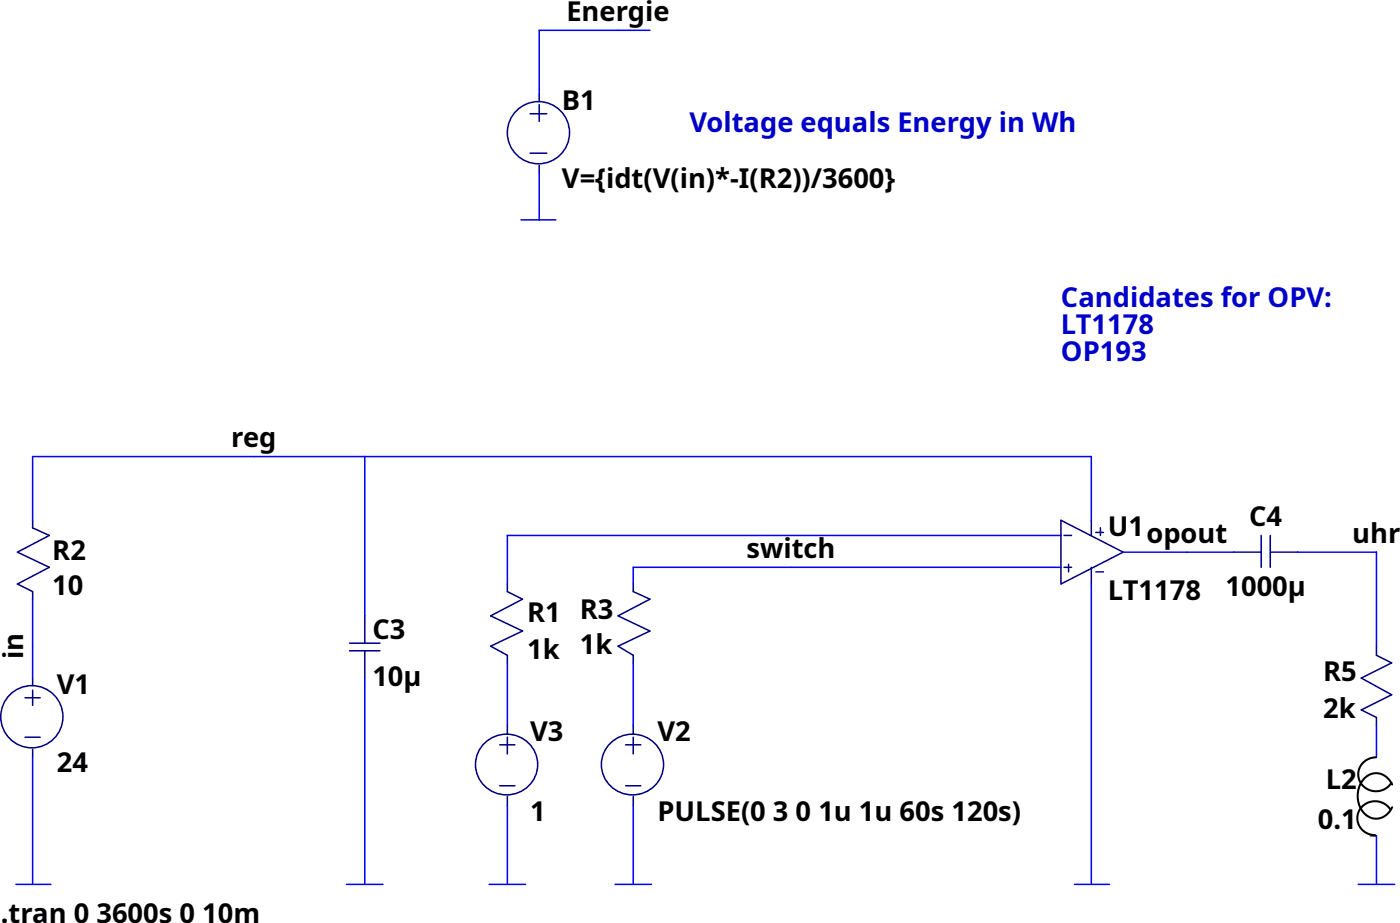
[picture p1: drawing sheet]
<svg xmlns="http://www.w3.org/2000/svg" width="244mm" height="161mm" viewBox="0 0 244 161" stroke-linecap="round" stroke-linejoin="round" font-family="sans-serif">
<g fill="none" stroke="#00007f" stroke-width=".26">
<path d="M92.5 19.8h2.9M94.1 16.4v1.3M94.1 18.3v2.9M92.5 26.7h2.9M94.1 28.8v1.4M5.7 90.8v1.3l2.9 1.3-5.6 3 5.6 2.6-5.6 2.9 2.7 1.3v1.4M185.2 90.8l10.8 5.6-10.8 5.5zM185.7 93.4h1.3M185.7 99h1.3M186.5 98.5v1.3M190.5 90.8v2.6M190.5 99v2.9"/>
<path d="M191.3 92.9h1.3M191.3 99.8h1.3M192.1 92.1v1.3M215.4 96.4h4.7M220.1 93.4v5.6M221.7 96.4h4.8M221.7 93.4v5.6M5.7 118.3v1.4M61 112.2h5.3M61 113.6h5.3M63.7 107.5v4.7M63.7 113.6v4.7"/>
<path d="M88.6 101.9v1.3l2.6 1.4-5.6 2.9 5.6 2.6-5.6 2.7 3 1.6v1.3M110.5 101.9v1.3l2.9 1.4-5.5 2.9 5.5 2.6-5.5 2.7 2.6 1.6v1.3M240.3 112.8v1.6l2.6 1.3-5.3 2.6 5.3 2.9-5.3 2.7 2.7 1.3v1.3M4.4 121.8h2.6M4.4 128.7h2.6M5.7 120.5v2.6M5.7 130.8v1.3M84.6 129.7a5.4 5.4 0 0 1 7.8 .2 5.4 5.4 0 0 1-.8 7.8 5.4 5.4 0 0 1-7.2-.7 5.4 5.4 0 0 1 .2-7.3zM87.2 130h2.7M87.2 137.1h2.7M88.6 126.5v1.6M88.6 128.7v2.9"/>
<path d="M88.6 139v1.6M106.6 129.7a5.4 5.4 0 0 1 7.8 .2 5.4 5.4 0 0 1-.8 7.8 5.4 5.4 0 0 1-7.2-.7 5.4 5.4 0 0 1 .2-7.3zM109.2 130h2.7M109.2 137.1h2.7M110.5 126.5v1.6M110.5 128.7v2.9M110.5 139v1.6M239.2 145.9h1.1"/>
<circle cx="94" cy="23.2" r="5.4"/>
<circle cx="5.6" cy="125.1" r="5.4"/>
</g>
<g fill="none" stroke="#00f" stroke-width=".26">
<path d="M113.4 5.3h-19.3v11.1M90.9 38.4h6.1M94.1 30.2v8.2M63.7 79.7v27.8M5.7 90.8v-11.1h184.8v11.1M185.2 93.4h-96.6v8.5M185.2 99h-74.7v2.9M196 96.4h19.4M226.5 96.4h13.8v16.4M5.7 104.6v13.7M63.7 118.3v36M88.6 115.7v10.8"/>
<path d="M110.5 115.7v10.8M190.5 101.9v52.4M5.7 132.1v22.2M240.3 126.5v5.6M2.8 154.3h6.1M60.5 154.3h6.3M85.4 154.3h6.3M88.6 140.6v13.7M107.4 154.3h6.3M110.5 140.6v13.7M187.6 154.3h6.1M237.1 154.3h6.3"/>
<path d="M240.3 145.9v8.4"/>
</g>
<path d="M240.2 132.2a2.98 2.98 0 0 0-3.1 3.3 2.98 2.98 0 0 0 3.8 2.5 3.1 3.1 0 0 0 2-1.4M243 136.9a2.94 2.94 0 0 0-2.7-2 2.94 2.94 0 0 0-2.8 1.9 4.3 4.3 0 0 0 1.9 5.9 2.97 2.97 0 0 0 3.6-1.8M242.7 141.3a3.1 3.1 0 0 0-4.2-1.1 3.1 3.1 0 0 0-1.1 4.2 3.1 3.1 0 0 0 2.6 1.3" fill="none" stroke="#000" stroke-width=".35"/>
<g font-size="4.8">
<text x="98.9" y="3.6">Energie</text>
<text x="98.1" y="19.1">B1</text>
<text x="98.1" y="32.9">V={idt(V(in)*-I(R2))/3600}</text>
<text x="40.3" y="78">reg</text>
<text x="193.4" y="93.5">U1opout</text>
<text x="218" y="91.8">C4</text>
<text x="236" y="94.7">uhr</text>
<text x="9.1" y="97.7">R2</text>
<text x="130.3" y="97.3">switch</text>
<text x="9.1" y="103.8">10</text>
<text x="193.4" y="104.6">LT1178</text>
<text x="213.9" y="104.1">1000µ</text>
<text x="65" y="111.5">C3</text>
<text x="92" y="108.6">R1</text>
<text x="101.2" y="108.1">R3</text>
<text x="4" y="115.1" transform="rotate(-90 4 115.1)">in</text>
<text x="65" y="119.7">10µ</text>
<text x="92" y="115">1k</text>
<text x="101.2" y="114.2">1k</text>
<text x="230.9" y="118.9">R5</text>
<text x="9.9" y="121">V1</text>
<text x="230.9" y="125.3">2k</text>
<text x="92.5" y="129.2">V3</text>
<text x="114.8" y="129.2">V2</text>
<text x="9.9" y="134.8">24</text>
<text x="231.4" y="137.7">L2</text>
<text x="92.5" y="143.3">1</text>
<text x="114.8" y="143.3">PULSE(0 3 0 1u 1u 60s 120s)</text>
<text x="230" y="144.6">0.1</text>
<text x=".1" y="161">.tran 0 3600s 0 10m</text>
</g>
<g font-size="4.8" fill="#0000c8">
<text x="120.3" y="23.1">Voltage equals Energy in Wh</text>
<text x="185.2" y="53.5">Candidates for OPV:</text>
<text x="185.2" y="58.3">LT1178</text>
<text x="185.2" y="63.1">OP193</text>
</g>
</svg>
